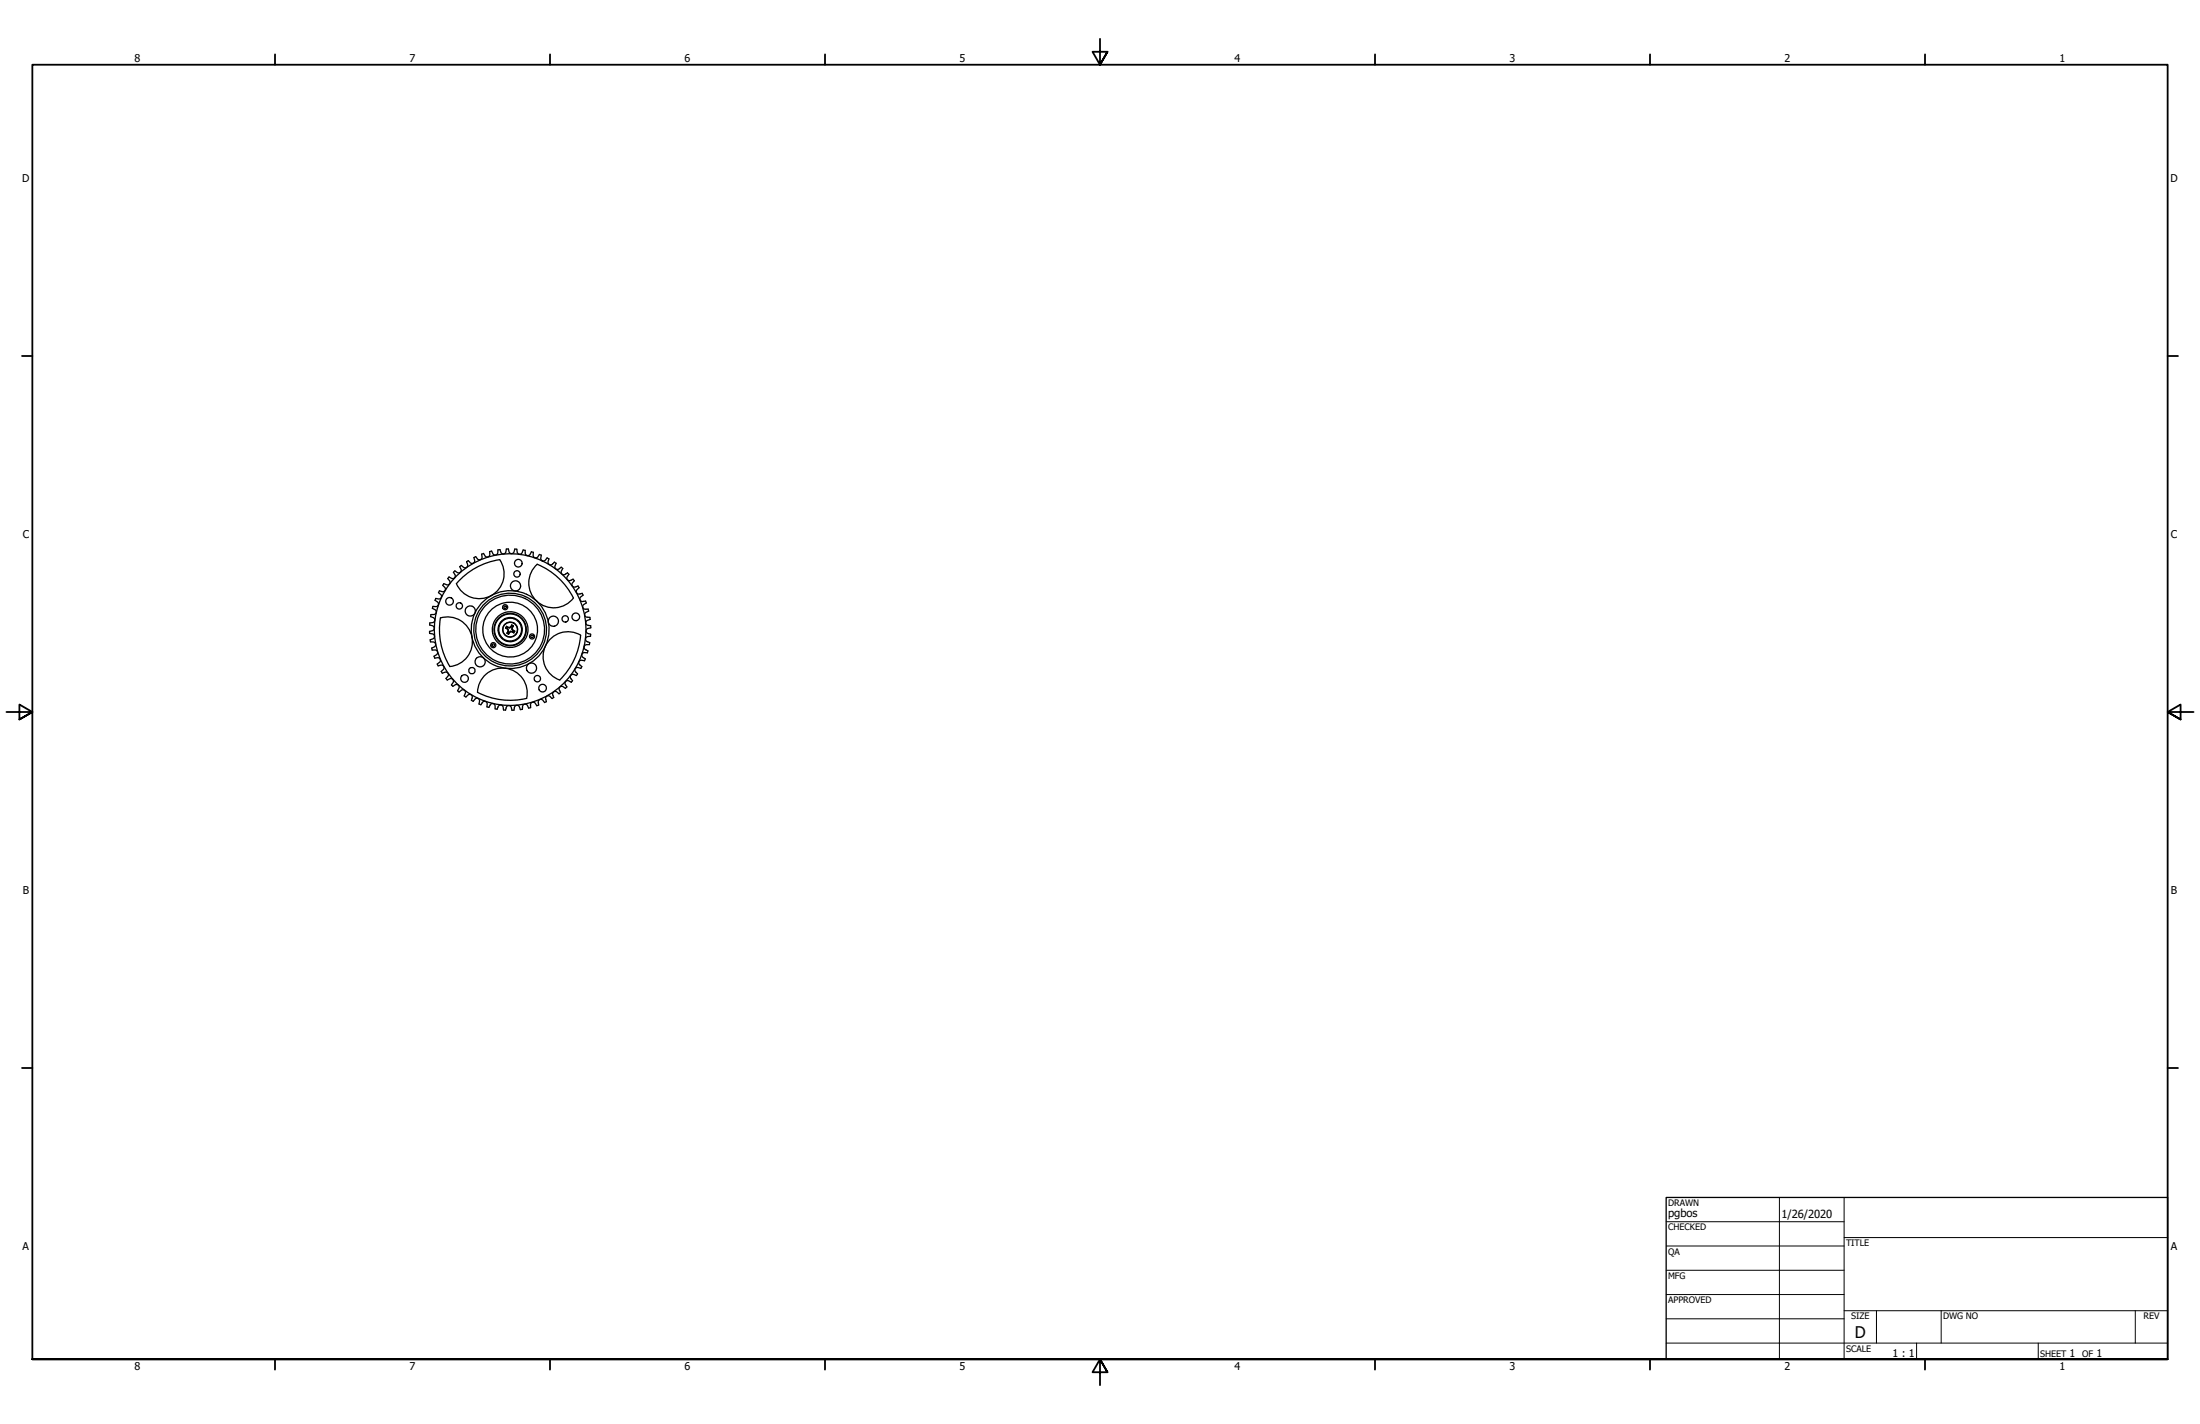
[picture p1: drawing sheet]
<svg xmlns="http://www.w3.org/2000/svg" width="864mm" height="559mm" viewBox="0 0 864 559" stroke-linecap="round" stroke-linejoin="round" font-family="sans-serif">
<!-- layer: Visible (ANSI) -->
<g fill="none" stroke="#000" stroke-width=".51">
<path d="M169.7 238.7l.8 .4a1.05 1.05 0 0 1 .7 1.3 1.05 1.05 0 0 1-1.2 .8h-.8l-.2 .8M181.1 227a27.8 27.8 0 0 1 15.1-7.4 9.8 9.8 0 0 1-3.3 14.1 9.8 9.8 0 0 1-13.7-4.7zM210.2 222.1l.7-.7a27.8 27.8 0 0 1 14.2 13.3 9.8 9.8 0 0 1-14.1 1.5 9.8 9.8 0 0 1-.8-14.1zM218.3 221l-.3 .8a1.05 1.05 0 0 0 .2 1.5 1.05 1.05 0 0 0 1.4-.2l.7-.5 .4 .3 .2 .2-.4 .7a1.05 1.05 0 0 0 .1 1.5 1.05 1.05 0 0 0 1.4 0l.8-.5 .5 .6-.5 .7a1.05 1.05 0 0 0 0 1.4 1.05 1.05 0 0 0 1.4 .2l.8-.4 .1 .2 .4 .4-.6 .6a1.05 1.05 0 0 0-.2 1.5 1.05 1.05 0 0 0 1.4 .3l.8-.3 .3 .4 .1 .2-.6 .6a1.05 1.05 0 0 0-.4 1.4 1.05 1.05 0 0 0 1.4 .5l.8-.3 .2 .3 .2 .5-.7 .5a1.05 1.05 0 0 0-.5 1.3 1.05 1.05 0 0 0 1.3 .6l.9-.1M218.3 221.1l-.7-.5-.6 .6a1.05 1.05 0 0 1-1.4 .3 1.05 1.05 0 0 1-.4-1.4l.3-.8-.7-.4-.6 .7a1.05 1.05 0 0 1-1.3 .5 1.05 1.05 0 0 1-.6-1.4l.2-.8-.7-.3-.5 .7a1.05 1.05 0 0 1-1.3 .6 1.05 1.05 0 0 1-.7-1.3l.1-.8-.3-.1-.5-.2-.4 .8a1.05 1.05 0 0 1-1.2 .7 1.05 1.05 0 0 1-.8-1.2v-.8l-.8-.2-.3 .8a1.05 1.05 0 0 1-1.2 .9 1.05 1.05 0 0 1-.9-1.1l-.1-.9h-.8l-.2 .8a1.05 1.05 0 0 1-1.1 1 1.05 1.05 0 0 1-1-1.1l-.2-.8h-.6h-.2l-.2 .9a1.05 1.05 0 0 1-.9 1.1 1.05 1.05 0 0 1-1.2-.9l-.2-.8h-.6l-.2 .1-.1 .8a1.05 1.05 0 0 1-.8 1.2 1.05 1.05 0 0 1-1.2-.8l-.4-.7-.5 .1h-.3l.1 .9a1.05 1.05 0 0 1-.7 1.3 1.05 1.05 0 0 1-1.3-.7l-.5-.7-.2 .1-.5 .2 .1 .8a1.05 1.05 0 0 1-.6 1.3 1.05 1.05 0 0 1-1.3-.5l-.6-.7-.7 .4 .2 .8a1.05 1.05 0 0 1-.4 1.4 1.05 1.05 0 0 1-1.4-.4l-.6-.6-.2 .1-.4 .3 .3 .8a1.05 1.05 0 0 1-.3 1.4 1.05 1.05 0 0 1-1.5-.2l-.6-.5-.2 .1-.4 .4 .3 .7a1.05 1.05 0 0 1-.1 1.5 1.05 1.05 0 0 1-1.4-.1l-.7-.5-.4 .4-.2 .2 .5 .7a1.05 1.05 0 0 1 0 1.4 1.05 1.05 0 0 1-1.5 .1l-.7-.4-.4 .4-.1 .2 .5 .7a1.05 1.05 0 0 1 .2 1.4 1.05 1.05 0 0 1-1.5 .3l-.8-.4-.4 .7 .6 .6a1.05 1.05 0 0 1 .3 1.4 1.05 1.05 0 0 1-1.4 .4l-.8-.2-.2 .4-.2 .3 .7 .5a1.05 1.05 0 0 1 .4 1.4 1.05 1.05 0 0 1-1.3 .5l-.8-.2-.2 .5-.1 .3 .7 .4a1.05 1.05 0 0 1 .6 1.4 1.05 1.05 0 0 1-1.3 .6h-.9l-.2 .7M229.9 235.9l.2 .7-.7 .5a1.05 1.05 0 0 0-.6 1.3 1.05 1.05 0 0 0 1.2 .7l.9-.1 .2 .8-.8 .4a1.05 1.05 0 0 0-.8 1.2 1.05 1.05 0 0 0 1.2 .8l.8 .1 .1 .5 .1 .3-.8 .2a1.05 1.05 0 0 0-.9 1.2 1.05 1.05 0 0 0 1 .9l.9 .2v.8l-.8 .2a1.05 1.05 0 0 0-1 1 1.05 1.05 0 0 0 .9 1.1l.9 .2-.1 .5v.3l-.8 .1a1.05 1.05 0 0 0-1.2 .9 1.05 1.05 0 0 0 .9 1.2l.8 .3-.1 .8h-.9a1.05 1.05 0 0 0-1.2 .8 1.05 1.05 0 0 0 .7 1.2l.8 .4-.2 .8-.9-.1a1.05 1.05 0 0 0-1.3 .7 1.05 1.05 0 0 0 .6 1.3l.7 .5-.2 .7-.9-.2a1.05 1.05 0 0 0-1.3 .6 1.05 1.05 0 0 0 .4 1.3l.7 .6M169 242l.8 .3a1.05 1.05 0 0 1 .9 1.1 1.05 1.05 0 0 1-1.1 1l-.9 .1v.2v.5l.8 .3a1.05 1.05 0 0 1 1 1 1.05 1.05 0 0 1-1.1 1.1l-.8 .2v.8l.9 .1a1.05 1.05 0 0 1 1.1 1 1.05 1.05 0 0 1-.9 1.1l-.8 .3v.2l.1 .6h.8a1.05 1.05 0 0 1 1.2 .8 1.05 1.05 0 0 1-.8 1.3l-.8 .3 .2 .8M169.6 255.1h.9a1.05 1.05 0 0 1 1.3 .7 1.05 1.05 0 0 1-.7 1.3l-.7 .4 .2 .5 .1 .3 .8-.2a1.05 1.05 0 0 1 1.3 .6 1.05 1.05 0 0 1-.5 1.4l-.7 .5 .4 .7 .8-.2a1.05 1.05 0 0 1 1.4 .4 1.05 1.05 0 0 1-.4 1.4l-.6 .6 .1 .2 .3 .5 .8-.3a1.05 1.05 0 0 1 1.4 .3 1.05 1.05 0 0 1-.2 1.4l-.5 .6 .5 .7 .7-.4a1.05 1.05 0 0 1 1.5 .1 1.05 1.05 0 0 1-.1 1.5l-.5 .7 .6 .5M172.9 242.5a9.8 9.8 0 0 1 12.4 7.5 9.8 9.8 0 0 1-8.7 11.6 27.8 27.8 0 0 1-3.7-19.1zM195.8 247.2l-.3 .1M195.8 245.5l.2 .2M196.2 249.1h-.2"/>
<path d="M196.6 249.7l-.2 .1M196.7 243.9l.3 .1M197.2 250.4l-.1 .2M198.2 242.8v.2M198.5 246.4l.9 .9-.4 1.2M198.5 246.4l.4 .1M198.8 245.8l1.3 .4 .4-.3M198.8 245.8l.3 .3M198.8 245.8l-.3 .6M198.9 251.3l-.2 .2M198.9 246.5l.7 .7-.3 1M199 248.5l.6 .4"/>
<path d="M199.1 246.1l-.2 .4M199.2 246.7l-.1 .1M199.3 248.2l-.3 .3M199.3 248.2l.4 .2M199.4 247.8l.1 .1M199.5 246.2l-.1 .1M199.6 247.2l-.2 .1M199.7 248.4l-.1 .5M199.9 248.1l.1 .1M200 242.3l.1 .3M200.1 246.2v.2M200.4 247.7l.1 .2"/>
<path d="M200.4 251.6l.1 .2M200.5 245.9l.1 .1M200.8 245.7l-.7 .7-1-.3M200.8 245.7l.4 .2M200.9 245.3l.6 .4M200.9 245.3l-.4 .6M200.9 245.3l-.1 .4M200.9 246.9l.5 .4M201 246.2l.1 .7M201.1 247.8l-.1 .2M201.2 245.9v.4M201.3 247.4l.3 .2"/>
<path d="M201.4 248l-1-.3-.7 .7M201.4 248l.3 .3M201.5 245.7l-.4 1.2 1 .8M201.5 245.7l-.3 .2M201.6 247.6l-.2 .4M201.6 247.6l.5 .1M201.7 248.3l-1.2-.4-.9 1M201.8 242.6l-.1 .2M202.1 247.7l-.4 .6M202.3 251.1v.3M203.4 243.5l-.1 .3M203.6 250.1l.2 .1"/>
<path d="M204.2 244.3l-.3 .2M204.5 248.5l.2 .1M204.5 245h-.2M205 246.8l-.2 .1M216.2 250.6a9.8 9.8 0 0 1 11.7-1.3 27.8 27.8 0 0 1-8.2 17.6 9.8 9.8 0 0 1-3.5-16.3zM177.8 269.3l.7-.4a1.05 1.05 0 0 1 1.4 0 1.05 1.05 0 0 1 .1 1.4l-.4 .8 .6 .5 .7-.6a1.05 1.05 0 0 1 1.4-.1 1.05 1.05 0 0 1 .3 1.4l-.4 .8 .5 .3 .2 .1 .6-.6a1.05 1.05 0 0 1 1.4-.3 1.05 1.05 0 0 1 .4 1.4l-.3 .8 .3 .1 .4 .3 .6-.7a1.05 1.05 0 0 1 1.4-.4 1.05 1.05 0 0 1 .5 1.3l-.2 .9 .5 .2 .3 .1 .4-.8a1.05 1.05 0 0 1 1.4-.5 1.05 1.05 0 0 1 .6 1.2v.9M190.2 265.2a9.8 9.8 0 0 1 11.6-1.9 9.8 9.8 0 0 1 4.9 10.8 27.8 27.8 0 0 1-19.3-2.4 9.8 9.8 0 0 1 2.8-6.5zM191.1 277.4l.8 .2 .4-.8a1.05 1.05 0 0 1 1.3-.7 1.05 1.05 0 0 1 .8 1.2v.9l.7 .1 .4-.8a1.05 1.05 0 0 1 1.1-.8 1.05 1.05 0 0 1 .9 1.1l.2 .8h.2l.5 .1 .3-.9a1.05 1.05 0 0 1 1-.9 1.05 1.05 0 0 1 1.1 1l.2 .8h.8l.1-.9a1.05 1.05 0 0 1 1-1 1.05 1.05 0 0 1 1.1 .9l.3 .8 .8-.1M207.5 277.9l-.3-.8a1.05 1.05 0 0 0-1.3-.8 1.05 1.05 0 0 0-.8 1.2v.9M228.4 261.6l-.4 .7-.8-.3a1.05 1.05 0 0 0-1.4 .4 1.05 1.05 0 0 0 .3 1.4l.6 .6-.1 .3-.3 .4-.8-.3a1.05 1.05 0 0 0-1.4 .2 1.05 1.05 0 0 0 .1 1.4l.6 .7-.5 .6-.8-.4a1.05 1.05 0 0 0-1.4 .1 1.05 1.05 0 0 0 0 1.4l.4 .8-.5 .5-.7-.5a1.05 1.05 0 0 0-1.5 0 1.05 1.05 0 0 0-.1 1.4l.4 .8-.3 .1-.4 .4-.6-.6a1.05 1.05 0 0 0-1.4-.2 1.05 1.05 0 0 0-.3 1.4l.3 .8-.7 .4-.6-.6a1.05 1.05 0 0 0-1.4-.4 1.05 1.05 0 0 0-.4 1.4l.2 .8-.3 .2-.4 .2-.5-.7a1.05 1.05 0 0 0-1.4-.5 1.05 1.05 0 0 0-.6 1.3l.2 .9-.5 .2h-.3l-.4-.7a1.05 1.05 0 0 0-1.3-.6 1.05 1.05 0 0 0-.7 1.2v.9l-.8 .2"/>
<circle cx="176.5" cy="236" r="1.5"/>
<circle cx="180.3" cy="237.8" r="1.25"/>
<circle cx="184.6" cy="239.8" r="2"/>
<circle cx="198.3" cy="238.3" r=".5"/>
<circle cx="198.3" cy="238.3" r="1"/>
<circle cx="202.4" cy="229.9" r="2"/>
<circle cx="202.9" cy="225.2" r="1.25"/>
<circle cx="203.5" cy="221" r="1.5"/>
<circle cx="188.5" cy="259.7" r="2"/>
<circle cx="193.6" cy="253.2" r=".5"/>
<circle cx="193.6" cy="253.2" r="1"/>
<circle cx="200.3" cy="247.1" r="29.8"/>
<circle cx="200.3" cy="247.1" r="15.3"/>
<circle cx="200.3" cy="247.1" r="14.3"/>
<circle cx="200.3" cy="247.1" r="13.5"/>
<circle cx="200.3" cy="247.1" r="4.7"/>
<circle cx="200.3" cy="247.1" r="2.96"/>
<circle cx="200.3" cy="247.1" r="4.5"/>
<circle cx="200.3" cy="247.1" r="6.4"/>
<circle cx="200.3" cy="247.1" r="6.2"/>
<circle cx="200.3" cy="247.1" r="2.86"/>
<circle cx="200.3" cy="247.1" r="7"/>
<circle cx="200.3" cy="247.1" r="10.8"/>
<circle cx="208.8" cy="249.8" r=".5"/>
<circle cx="208.8" cy="249.8" r="1"/>
<circle cx="217.2" cy="243.8" r="2"/>
<circle cx="221.9" cy="242.9" r="1.25"/>
<circle cx="226" cy="242.1" r="1.5"/>
<circle cx="182.4" cy="266.3" r="1.5"/>
<circle cx="185.2" cy="263.2" r="1.25"/>
<circle cx="208.6" cy="262.2" r="2"/>
<circle cx="210.9" cy="266.3" r="1.25"/>
<circle cx="213" cy="270" r="1.5"/>
</g>
<!-- layer: Border (ANSI) -->
<g fill="none" stroke="#000" stroke-width=".71">
<path d="M431.8 15.2v10.2l-2.9-5.1h5.8l-2.9 5.1 2.9-5.1M107.9 21.3v4.1M215.9 21.3v4.1M323.8 21.3v4.1M539.8 21.3v4.1M647.7 21.3v4.1M755.6 21.3v4.1M8.6 139.7h4.1M850.9 139.7h4.1M2.5 279.4h10.2l-5.1-2.9v5.8l5.1-2.9-5.1 2.9M861.1 279.4h-10.2l5.1-2.9v5.8l-5.1-2.9 5.1 2.9M8.6 419.1h4.1"/>
<path d="M850.9 419.1h4.1M12.7 533.4v-508h838.2v508h-838.2h838.2M107.9 533.4v4.1M215.9 533.4v4.1M323.8 533.4v4.1M434.7 538.5l-2.9-5.1 2.9 5.1h-5.8l2.9-5.1v10.2M539.8 533.4v4.1M647.7 533.4v4.1M755.6 533.4v4.1"/>
</g>
<!-- layer: Title (ANSI) -->
<g fill="none" stroke="#000" stroke-width=".39">
<path d="M654 479.4h69.9M698.5 469.9v63.5M723.9 469.9v63.5M654 488.9h69.9M654 498.5h69.9M723.9 485.6h127M654 508h69.9M654 517.5h69.9M723.9 514.3h127M736.6 514.3v12.7M762 514.3v12.7M838.2 514.3v12.7"/>
<path d="M654 527h196.9M752.3 527v6.4M800.1 527v6.4"/>
</g>
<path d="M654 469.9h196.9v63.5h-196.9z" fill="none" stroke="#000" stroke-width=".51"/>
<text font-size="6.3" x="728.1" y="524.9">D</text>
<g font-size="4.4">
<text x="654.8" y="477.8">pgbos</text>
<text x="699.3" y="478">1/26/2020</text>
</g>
<g font-size="4.2">
<text x="52.8" y="24.4">8</text>
<text x="160.8" y="24.4">7</text>
<text x="268.7" y="24.4">6</text>
<text x="376.7" y="24.4">5</text>
<text x="484.6" y="24.4">4</text>
<text x="592.6" y="24.4">3</text>
<text x="700.5" y="24.4">2</text>
<text x="808.5" y="24.4">1</text>
<text x="8.7" y="71.4">D</text>
<text x="852" y="71.4">D</text>
<text x="8.9" y="211.1">C</text>
<text x="852.2" y="211.1">C</text>
<text x="8.9" y="350.8">B</text>
<text x="852.2" y="350.8">B</text>
<text x="8.9" y="490.5">A</text>
<text x="852.2" y="490.5">A</text>
<text x="742.9" y="532.6">1 : 1</text>
<text x="812.4" y="532.6">1</text>
<text x="822.9" y="532.6">1</text>
<text x="52.8" y="537.5">8</text>
<text x="160.8" y="537.5">7</text>
<text x="268.7" y="537.5">6</text>
<text x="376.7" y="537.5">5</text>
<text x="484.6" y="537.5">4</text>
<text x="592.6" y="537.5">3</text>
<text x="700.5" y="537.5">2</text>
<text x="808.5" y="537.5">1</text>
</g>
<g font-size="3.5">
<text x="654.8" y="473.2">DRAWN</text>
<text x="654.8" y="482.8">CHECKED</text>
<text x="724.7" y="488.9">TITLE</text>
<text x="654.8" y="492.3">QA</text>
<text x="654.8" y="501.8">MFG</text>
<text x="654.8" y="511.4">APPROVED</text>
<text x="726.7" y="517.7">SIZE</text>
<text x="762.8" y="517.7">DWG NO</text>
<text x="841.4" y="517.7">REV</text>
<text x="724.7" y="530.4">SCALE</text>
<text x="800.9" y="532.6">SHEET</text>
<text x="817.3" y="532.6">OF</text>
</g>
</svg>
